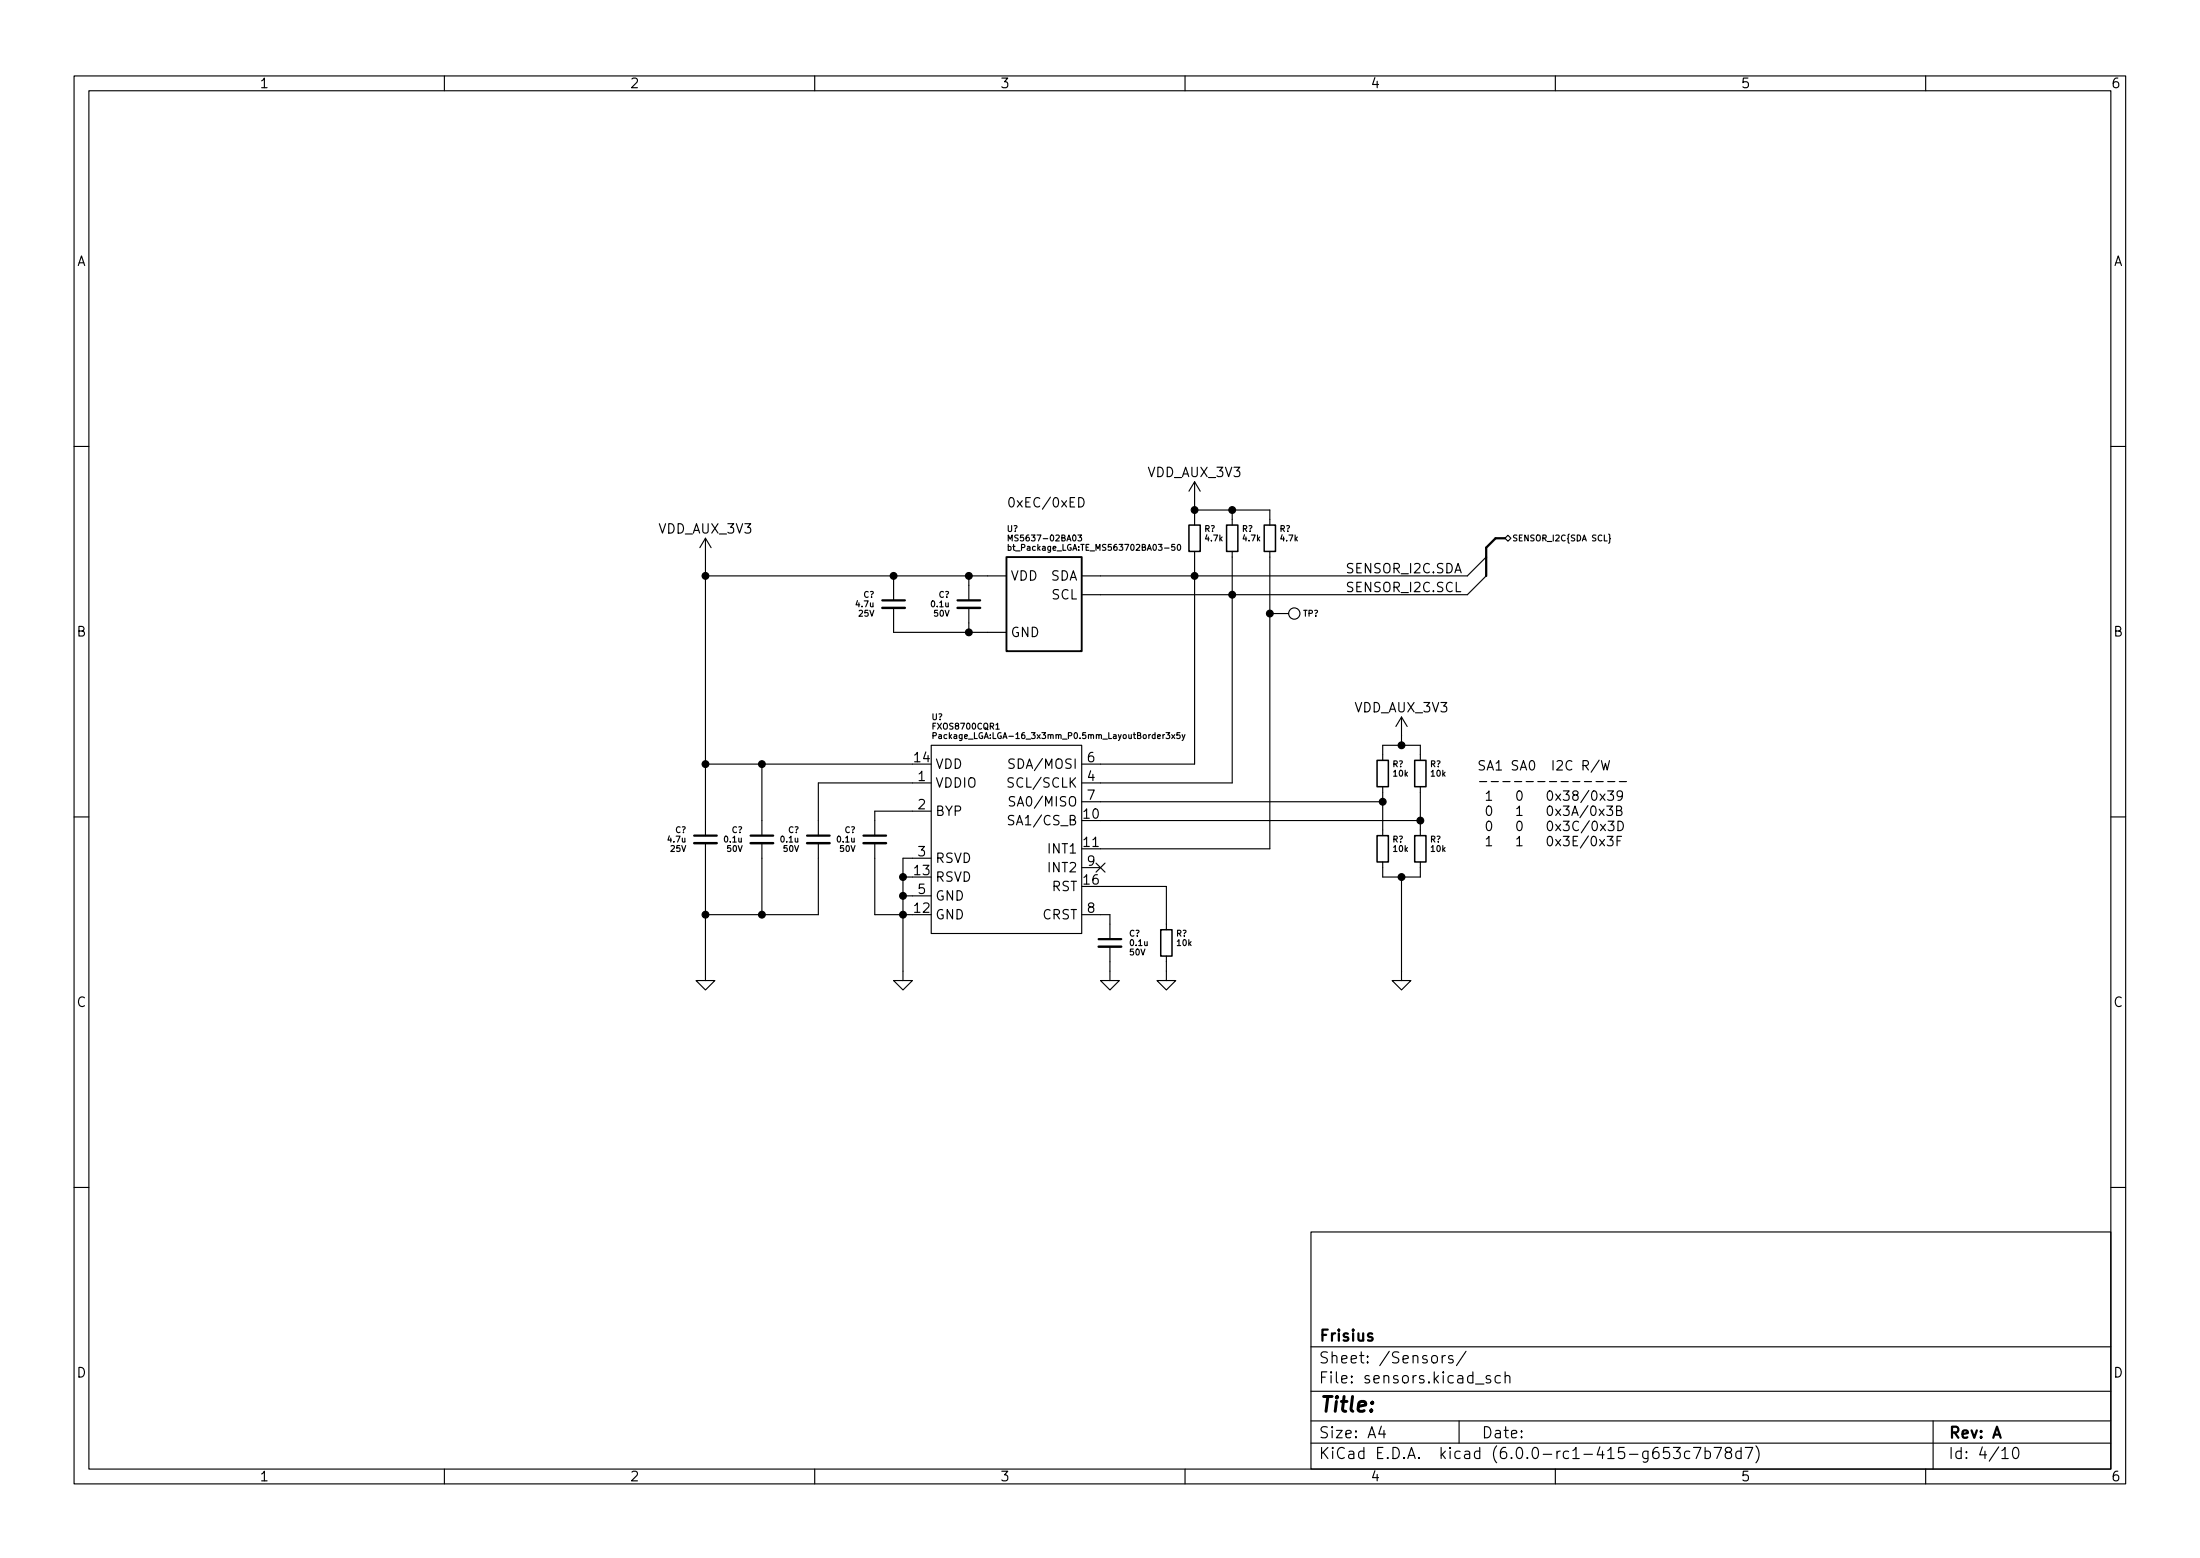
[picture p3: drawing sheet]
<svg xmlns="http://www.w3.org/2000/svg" width="297mm" height="210mm" viewBox="0 0 297 210" stroke-linecap="round" stroke-linejoin="round" font-family="sans-serif">
<g fill="none" stroke="#000" stroke-width=".15">
<path d="M10 10.2h277v190.1h-277zM12 12.2h273v186.1h-273zM60 10.2v2M110 10.2v2M160 10.2v2M210 10.2v2M260 10.2v2M10 60.2h2M95.2 77.7h40.7M95.2 72.6v40.2M95.2 72.6l-.7 1.3M95.2 72.6l.8 1.3"/>
<path d="M120.6 77.7v3.3M130.8 77.7v3.3M136.1 73v-.8l.3 .6 .3-.6v.8M136.1 73.8l.3-.1 .1 .2-.1 .3h-.3M136.1 73.5v.8M145.5 72.2h.5l-.2 .3 .2 .1v.3l-.1 .1-.4-.1M145.6 67.1a.64 .64 0 0 1 .8 .7 .64 .64 0 0 1-.8 .6zM158.6 73.5h-.4v.4l.4-.1v.4l-.1 .1-.3-.1M159 73.5h.1a.43 .43 0 0 1 .3 .4 .43 .43 0 0 1-.3 .4l-.2-.3zM161.3 65v5.9M161.3 74.4v28.7h-15.3M161.3 65l-.8 1.3"/>
<path d="M161.3 65l.8 1.3M161.3 68.8h10.1v2.1M166.4 68.8v2.1M166.4 74.4v31.3h-20.4M171.4 74.4v40.1h-25.4M200.7 77.7l-2.6 2.6h-52.1M200.7 75.2l-2.6 2.5h-52.1M203.2 72.6l.4-.4 .4 .4-.4 .4zM217.2 72.1l.1 .1v.4l.2 .1-.2 .1v.4l-.1 .1M285 60.2h2M120.6 82v3.3h15.3M126 99.3h.4v-.4h-.4v.8"/>
<path d="M126.8 99.2h.3v.5M127.1 99.3l-.4 .2 .1 .2 .3-.1M130.8 82v3.3M134.5 98.4h.4M157.4 98.9h.5l-.2 .3 .2 .1v.3l-.1 .1-.4-.1M158.2 99.1l.4 .6M158.6 99.1l-.4 .6M159.3 98.9h-.4v.4l.4-.1v.4l-.1 .1-.3-.1M159.6 99.1l.2 .6M160 99.1l-.3 .8h-.1M171.4 82.8h2.6M189.2 96.8l-.7 1.2"/>
<path d="M189.2 96.8v3.8M189.2 96.8l.8 1.2M10 110.2h2M95.2 113.8v18.5h1.3l-1.3 1.3-1.2-1.3h1.2M95.2 103.1h28M102.9 103.1v9.7M102.9 113.8v9.6M110.5 113.8v9.6h-15.3M118.1 113.8v9.6h5.1M121.9 118.4h1.3M125.7 100.6h20.3v25.4h-20.3zM125.7 115.8h-3.8v16.5h1.3l-1.3 1.3-1.3-1.3h1.3"/>
<path d="M125.7 105.7h-15.2v7.1M125.7 109.5h-7.6v3.3M136.8 105h-.5l-.1 .1v.3l.5 .3 .1 .3-.2 .2h-.5M136.9 110.1l-.5-.1-.2 .2v.3l.6 .3 .1 .3-.3 .2h-.4M136.9 102.5l-.4-.1-.2 .1v.4l.5 .2 .1 .4-.2 .2-.5-.1M137 107.6l-.5-.1-.2 .1v.4l.6 .2 .1 .3-.2 .3-.5-.1M146 108.2h40.7M146 117.1h2.6M148 116.5l1.2 1.2M148.6 119.6h8.9v5.9M148.6 110.7h43.2M149.2 116.5l-1.2 1.2"/>
<path d="M186.7 102.6v-2h5.1v2M186.7 106.2v6.6M186.7 116.3v2.1h5.1v-2.1M189.2 118.4v13.9h1.3l-1.3 1.3-1.2-1.3h1.2M191.8 106.2v6.6M199.8 105.5h.9M200.7 108h.7M200.7 114.1h.7M201.3 105.5h1M202.9 105.5h1M204.5 105.5h1M206.1 105.5h.9"/>
<path d="M207.6 105.5h1M209.2 105.5h1M210.8 105.5h.9M212.3 105.5h1M213.9 105.5h1M214.4 108.7l-1.1 1.7M214.5 112.8l-1.1 1.6M214.5 106.7l-1.1 1.6M214.6 110.8l-1.1 1.6M214.9 108.9l.3-.1a.79 .79 0 0 1 0 1.2h-.3l-.1-.2v-.5zM215 112.9h.3a.79 .79 0 0 1 0 1.2h-.2a.84 .84 0 0 1-.1-1.2zM215.1 106.8l.2-.1a.79 .79 0 0 1 0 1.3h-.1a.84 .84 0 0 1-.1-1.2z"/>
<path d="M215.1 110.9l.3-.1a.79 .79 0 0 1 0 1.3l-.3-.1-.1-.1-.1-.6zM215.5 105.5h1M215.9 102.6l-1.1 1.6M215.9 109.2l.7 .8M216 113.3l.6 .8M216 107.2l.7 .8M216.1 111.2l.7 .9M216.2 102.6l.3 1.3 .3-.9 .2 .9 .3-1.3M216.6 109.2l-.7 .8M216.6 113.3l-.6 .8M216.7 107.2l-.7 .8M216.8 111.2l-.7 .9"/>
<path d="M216.9 108.8h.8l-.4 .5 .4 .1v.5l-.2 .1h-.4l-.2-.1M217 112.9h.8l-.4 .5 .3 .1v.5l-.2 .1h-.3l-.2-.1M217.1 106.7h.8l-.5 .5 .4 .1v.6l-.2 .1h-.4l-.1-.1M217.1 105.5h.9M217.1 110.8h.8l-.4 .5 .4 .1v.6l-.2 .1h-.4l-.2-.1M218.3 109.4l.5-.1 .1-.2-.1-.3h-.5v1.2h.5l.2-.2a.33 .33 0 0 0-.3-.4M218.3 113.5h.5M218.5 110.8a.64 .64 0 0 1 .7 .7 .64 .64 0 0 1-.7 .6zM218.6 105.5h1M218.9 112.9h-.6v1.2M219.1 107.3l-.3 .2h-.2l-.3-.2v-.3l.2-.2 .3-.1 .2 .2a.84 .84 0 0 1-.3 1.1h-.2M285 110.2h2"/>
<path d="M121.9 120.9h3.8M146 123.4h3.9v3.3M149.9 127.8v4.5h1.2l-1.2 1.3-1.3-1.3h1.3M157.5 129v3.3h1.2l-1.2 1.3-1.3-1.3h1.3M10 160.2h2M177 166.3h108v32h-108zM285 160.2h2M60 198.3v2M110 198.3v2M160 198.3v2M177 194.8h108M177 191.8h108"/>
<path d="M177 187.8h108M177 181.8h108M186.5 192.5l-.4 1h1M186.9 193v1M194.7 182.9v1M195.1 182.9l-.2 .1-.2 .2M196.1 183l-.3-.1-.2 .2v.3l.5 .1 .1 .1-.1 .3h-.1h-.4M197 191.8v3M197.9 182.4l-1.3 1.9M199.2 186.8h1.2M201.2 185.7l-.3-.1-.3 .2 .1 .3 .5 .1 .1 .1-.1 .3h-.1h-.5M202.6 185.7l-.5-.1-.2 .3v.4l.1 .3h.1h.5"/>
<path d="M203.2 185.8a.37 .37 0 0 1 .7 0v.8M203.2 185.1v1.5M210 198.3v2M225.4 195.3h-.8v.7l.2-.1 .5 .1 .1 .2v.5l-.3 .1h-.3l-.2-.1M225.9 195.3h1l-.5 .6a.41 .41 0 0 1 .5 .3v.3l-.2 .3h-.6l-.2-.1M228.1 195.9l-.4-.1-.3 .3v.4l.2 .3h.1h.4M228.6 195.3h1l-.6 1.5M230.2 195.9l.4-.1 .3 .3v.4l-.1 .3h-.2h-.4M230.2 195.3v1.5M231.4 195.3h1l-.6 1.5M233.2 196l-.1-.1a.31 .31 0 0 1-.2-.3 .31 .31 0 0 1 .3-.3l.4 .1a.31 .31 0 0 1 .2 .3 .31 .31 0 0 1-.3 .3h-.4l-.2 .3 .1 .4 .2 .1h.3l.3-.3-.1-.4-.2-.1M235.1 195.9l-.5-.1-.2 .3v.4l.1 .3h.1h.5"/>
<path d="M235.1 195.3v1.5M235.6 195.3h1l-.6 1.5M237.1 195.1a1.72 1.72 0 0 1 0 2.3M260 198.3v2M261 191.8v6.5M270.3 195.8l.4-.5v1.5M270.3 196.8h.9M271.9 195.4a.36 .36 0 0 1 .6 .2 .77 .77 0 0 1-.4 1.2 1 1 0 0 1-.2-1.4z"/>
<circle cx="174.8" cy="82.8" r=".76"/>
</g>
<path d="M119.1 82h3.1M129.3 82h3M93.7 113.8h3.1M101.3 113.8h3.1M109 113.8h3M116.6 113.8h3M148.3 127.8h3.1" fill="none" stroke="#000" stroke-width=".33"/>
<path d="M203.2 72.6h-1.3l-1.2 1.3v3.8M119.1 81h3.1M129.3 81h3M93.7 112.8h3.1M101.3 112.8h3.1M109 112.8h3M116.6 112.8h3M148.3 126.7h3.1" fill="none" stroke="#000" stroke-width=".3"/>
<path d="M135.9 75.2h10.1v12.7h-10.1z" fill="none" stroke="#000" stroke-width=".25"/>
<path d="M160.5 70.9h1.6v3.5h-1.6zM165.6 70.9h1.5v3.5h-1.5zM170.7 70.9h1.5v3.5h-1.5zM185.9 102.6h1.6v3.6h-1.6zM185.9 112.8h1.6v3.5h-1.6zM191 112.8h1.5v3.5h-1.5zM191 102.6h1.5v3.6h-1.5zM156.7 125.5h1.5v3.5h-1.5z" fill="none" stroke="#000" stroke-width=".2"/>
<g fill="#000" stroke="#000" stroke-width=".15">
<circle cx="95.2" cy="77.7" r=".46"/>
<circle cx="120.6" cy="77.7" r=".46"/>
<circle cx="130.8" cy="77.7" r=".46"/>
<circle cx="161.3" cy="68.8" r=".46"/>
<circle cx="161.3" cy="77.7" r=".46"/>
<circle cx="166.4" cy="68.8" r=".46"/>
<circle cx="130.8" cy="85.3" r=".46"/>
<circle cx="166.4" cy="80.3" r=".46"/>
<circle cx="171.4" cy="82.8" r=".46"/>
<circle cx="95.2" cy="103.1" r=".46"/>
<circle cx="102.9" cy="103.1" r=".46"/>
<circle cx="121.9" cy="118.4" r=".46"/>
<circle cx="186.7" cy="108.2" r=".46"/>
<circle cx="189.2" cy="118.4" r=".46"/>
<circle cx="189.2" cy="100.6" r=".46"/>
<circle cx="191.8" cy="110.7" r=".46"/>
<circle cx="95.2" cy="123.4" r=".46"/>
<circle cx="102.9" cy="123.4" r=".46"/>
<circle cx="121.9" cy="120.9" r=".46"/>
<circle cx="121.9" cy="123.4" r=".46"/>
</g>
<text font-size="2.8" x="178" y="190.6">Title:</text>
<g font-size="2.1">
<text x="178" y="184">Sheet: /Sensors/</text>
<text x="178" y="181">Frisius</text>
<text x="178" y="186.7">File: sensors.kicad_sch</text>
<text x="178" y="196.9">KiCad E.D.A. kicad (6.0.0-rc1-415-g653c7b78d7)</text>
<text x="178" y="194.1">Size: A4</text>
<text x="200" y="194.1">Date:</text>
<text x="263" y="194.1">Rev: A</text>
<text x="263" y="196.9">Id: 4/10</text>
</g>
<g font-size="1.8">
<text x="35" y="11.9">1</text>
<text x="85" y="11.9">2</text>
<text x="135" y="11.9">3</text>
<text x="185" y="11.9">4</text>
<text x="235" y="11.9">5</text>
<text x="285" y="11.9">6</text>
<text x="10.3" y="35.9">A</text>
<text x="285.3" y="35.9">A</text>
<text x="155" y="64.4">VDD_AUX_3V3</text>
<text x="135.9" y="68.5">0xEC/0xED</text>
<text x="89" y="72">VDD_AUX_3V3</text>
<text x="181.6" y="77.4">SENSOR_I2C.SDA</text>
<text x="136.4" y="78.4">VDD</text>
<text x="141.8" y="78.4">SDA</text>
<text x="142" y="80.9">SCL</text>
<text x="181.6" y="79.9">SENSOR_I2C.SCL</text>
<text x="10.3" y="85.9">B</text>
<text x="136.4" y="86">GND</text>
<text x="285.3" y="85.9">B</text>
<text x="182.9" y="96.1">VDD_AUX_3V3</text>
<text x="123.5" y="102.9">14</text>
<text x="124" y="105.4">1</text>
<text x="126.2" y="106.3">VDDIO</text>
<text x="126.2" y="103.8">VDD</text>
<text x="136.7" y="106.3">SCL/SCLK</text>
<text x="136.8" y="103.8">SDA/MOSI</text>
<text x="146.8" y="105.4">4</text>
<text x="146.8" y="102.9">6</text>
<text x="146.8" y="107.9">7</text>
<text x="199.4" y="104">SA1 SA0 I2C R/W</text>
<text x="124" y="109.2">2</text>
<text x="126.2" y="110.1">BYP</text>
<text x="136.9" y="111.4">SA1/CS_B</text>
<text x="137.1" y="108.8">SA0/MISO</text>
<text x="146.3" y="110.5">10</text>
<text x="199.9" y="108.1">1</text>
<text x="199.9" y="110.1">0</text>
<text x="199.9" y="112.2">0</text>
<text x="204.8" y="108.1">0x38/0x39</text>
<text x="204.8" y="110.1">0x3A/0x3B</text>
<text x="204.8" y="112.2">0x3C/0x3D</text>
<text x="123.5" y="118.1">13</text>
<text x="124" y="115.6">3</text>
<text x="126.2" y="119">RSVD</text>
<text x="126.2" y="116.5">RSVD</text>
<text x="141.7" y="115.2">INT1</text>
<text x="141.7" y="117.7">INT2</text>
<text x="146.3" y="114.3">11</text>
<text x="146.3" y="119.4">16</text>
<text x="146.8" y="116.8">9</text>
<text x="199.9" y="114.2">1</text>
<text x="204.8" y="114.2">0x3E/0x3F</text>
<text x="123.5" y="123.2">12</text>
<text x="124" y="120.6">5</text>
<text x="126.2" y="124.1">GND</text>
<text x="126.2" y="121.5">GND</text>
<text x="140.7" y="124.1">CRST</text>
<text x="142" y="120.3">RST</text>
<text x="146.8" y="123.2">8</text>
<text x="10.3" y="135.9">C</text>
<text x="285.3" y="135.9">C</text>
<text x="10.3" y="185.9">D</text>
<text x="285.3" y="185.9">D</text>
<text x="35" y="199.9">1</text>
<text x="85" y="199.9">2</text>
<text x="135" y="199.9">3</text>
<text x="185" y="199.9">4</text>
<text x="235" y="199.9">5</text>
<text x="285" y="199.9">6</text>
</g>
<g font-size="1.1">
<text x="136" y="71.8">U?</text>
<text x="162.6" y="71.8">R?</text>
<text x="167.7" y="71.8">R?</text>
<text x="172.8" y="71.8">R?</text>
<text x="136.8" y="73">MS5637-02BA03</text>
<text x="137" y="74.3">bt_Package_LGA:TE_MS563702BA03-50</text>
<text x="162.8" y="73">4.7k</text>
<text x="167.9" y="73">4.7k</text>
<text x="173" y="73">4.7k</text>
<text x="204.1" y="73">SENSOR_I2C{SDA SCL}</text>
<text x="115.6" y="81.9">4.7u</text>
<text x="116" y="83.2">25V</text>
<text x="116.6" y="80.7">C?</text>
<text x="125.8" y="81.9">0.1u</text>
<text x="126.1" y="83.2">50V</text>
<text x="126.7" y="80.7">C?</text>
<text x="175.9" y="83.2">TP?</text>
<text x="125.8" y="97.2">U?</text>
<text x="126.1" y="98.4">FXOS8700CQR1</text>
<text x="127.2" y="99.7">Package_LGA:LGA-16_3x3mm_P0.5mm_LayoutBorder3x5y</text>
<text x="188" y="103.5">R?</text>
<text x="188.2" y="104.8">10k</text>
<text x="193.1" y="103.5">R?</text>
<text x="193.2" y="104.8">10k</text>
<text x="90.2" y="113.7">4.7u</text>
<text x="91.2" y="112.4">C?</text>
<text x="97.9" y="113.7">0.1u</text>
<text x="98.8" y="112.4">C?</text>
<text x="105.5" y="113.7">0.1u</text>
<text x="106.4" y="112.4">C?</text>
<text x="113.1" y="113.7">0.1u</text>
<text x="114" y="112.4">C?</text>
<text x="188" y="113.7">R?</text>
<text x="193.1" y="113.7">R?</text>
<text x="90.6" y="114.9">25V</text>
<text x="98.2" y="114.9">50V</text>
<text x="105.8" y="114.9">50V</text>
<text x="113.4" y="114.9">50V</text>
<text x="188.2" y="114.9">10k</text>
<text x="193.2" y="114.9">10k</text>
<text x="152.5" y="126.4">C?</text>
<text x="152.6" y="128.9">50V</text>
<text x="152.6" y="127.6">0.1u</text>
<text x="158.8" y="126.4">R?</text>
<text x="159" y="127.6">10k</text>
</g>
</svg>
